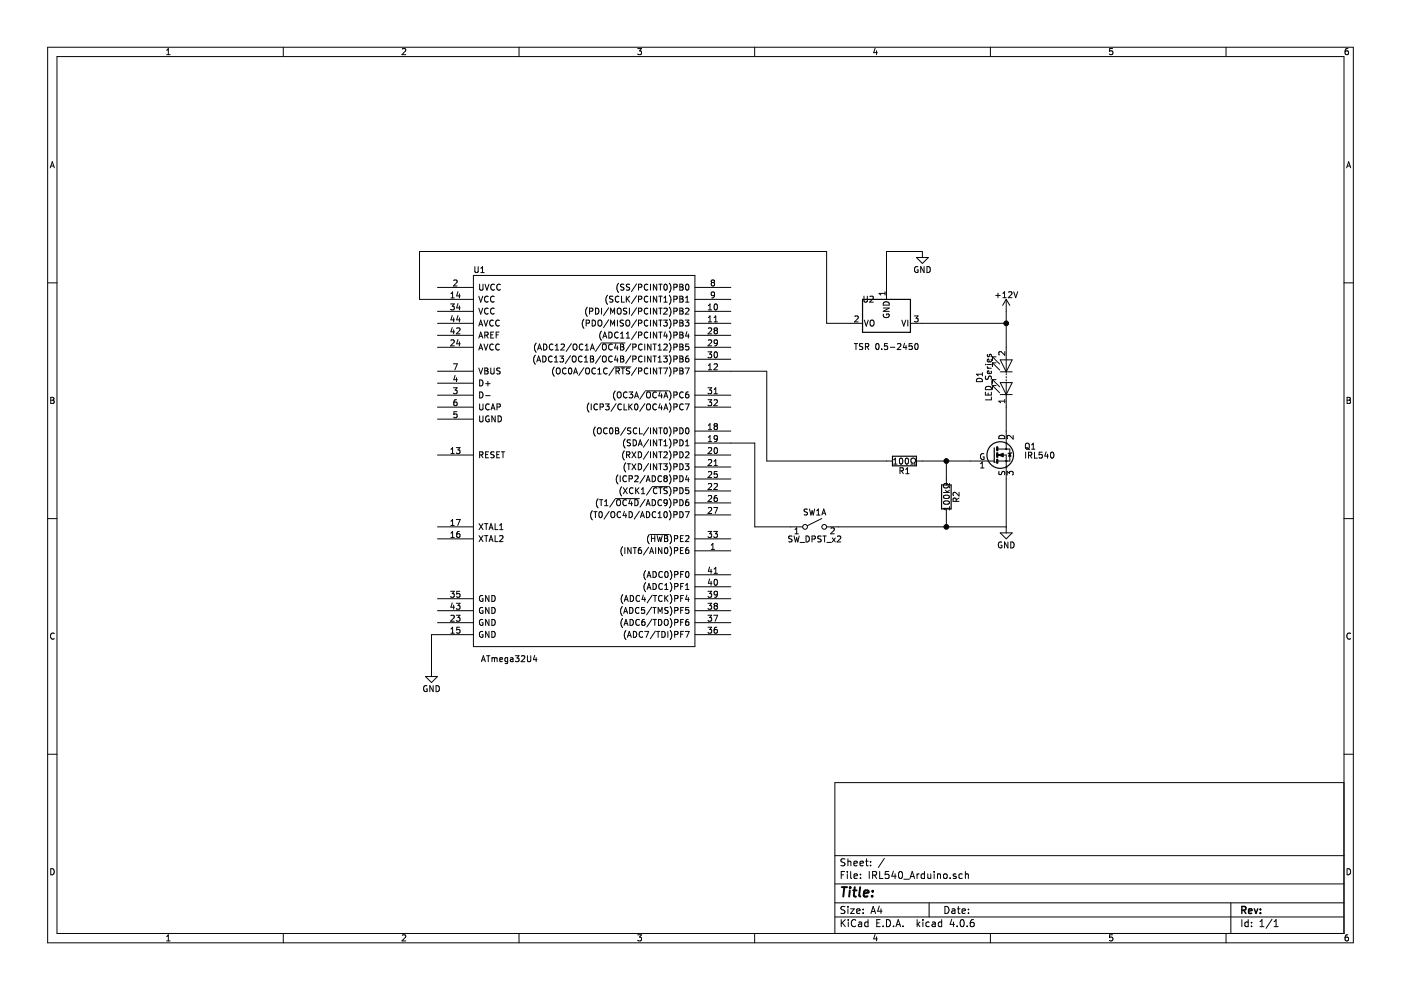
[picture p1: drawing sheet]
EESchema Schematic File Version 2
LIBS:power
LIBS:device
LIBS:transistors
LIBS:conn
LIBS:linear
LIBS:regul
LIBS:74xx
LIBS:cmos4000
LIBS:adc-dac
LIBS:memory
LIBS:xilinx
LIBS:microcontrollers
LIBS:dsp
LIBS:microchip
LIBS:analog_switches
LIBS:motorola
LIBS:texas
LIBS:intel
LIBS:audio
LIBS:interface
LIBS:digital-audio
LIBS:philips
LIBS:display
LIBS:cypress
LIBS:siliconi
LIBS:opto
LIBS:atmel
LIBS:contrib
LIBS:valves
LIBS:switches
LIBS:IRL540_Arduino-cache
EELAYER 25 0
EELAYER END
$Descr A4 11693 8268
encoding utf-8
Sheet 1 1
Title ""
Date ""
Rev ""
Comp ""
Comment1 ""
Comment2 ""
Comment3 ""
Comment4 ""
$EndDescr
$Comp
L IRLB8721PBF Q1
U 1 1
P 8300 3800
F 0 "Q1" H 8550 3875 50  0000 L CNN
F 1 "IRL540" H 8550 3800 50  0000 L CNN
F 2 "TO_SOT_Packages_THT:TO-220_Horizontal" H 8550 3725 50  0001 L CIN
F 3 "https://www.vishay.com/docs/91300/91300.pdf" H 8300 3800 50  0001 L CNN
	1    8300 3800
	1    0    0    -1  
$EndComp
$Comp
L +12V #PWR3
U 1 1
P 8400 2600
F 0 "#PWR3" H 8400 2450 50  0001 C CNN
F 1 "+12V" H 8400 2740 50  0000 C CNN
F 2 "" H 8400 2600 50  0001 C CNN
F 3 "" H 8400 2600 50  0001 C CNN
	1    8400 2600
	1    0    0    -1  
$EndComp
$Comp
L GND #PWR4
U 1 1
P 8400 4400
F 0 "#PWR4" H 8400 4150 50  0001 C CNN
F 1 "GND" H 8400 4250 50  0000 C CNN
F 2 "" H 8400 4400 50  0001 C CNN
F 3 "" H 8400 4400 50  0001 C CNN
	1    8400 4400
	1    0    0    -1  
$EndComp
$Comp
L LED_Series D1
U 1 1
P 8400 3150
F 0 "D1" H 8400 3375 50  0000 C CNN
F 1 "LED_Series" H 8400 3300 50  0000 C CNN
F 2 "" H 8300 3150 50  0000 C CNN
F 3 "" H 8300 3150 50  0000 C CNN
	1    8400 3150
	0    -1   -1   0   
$EndComp
Wire Wire Line
	8400 3400 8400 3600
Wire Wire Line
	8400 4400 8400 4000
Wire Wire Line
	8400 2600 8400 2900
$Comp
L R R2
U 1 1
P 7900 4150
F 0 "R2" V 7980 4150 50  0000 C CNN
F 1 "100kΩ" V 7900 4150 50  0000 C CNN
F 2 "" V 7830 4150 50  0001 C CNN
F 3 "" H 7900 4150 50  0001 C CNN
	1    7900 4150
	1    0    0    -1  
$EndComp
$Comp
L R R1
U 1 1
P 7550 3850
F 0 "R1" V 7630 3850 50  0000 C CNN
F 1 "100Ω" V 7550 3850 50  0000 C CNN
F 2 "" V 7480 3850 50  0001 C CNN
F 3 "" H 7550 3850 50  0001 C CNN
	1    7550 3850
	0    1    1    0   
$EndComp
$Comp
L NCP1117-5.0_SOT223 U2
U 1 1
P 7400 2700
F 0 "U2" H 7550 2504 50  0000 C CNN
F 1 "TSR 0.5-2450" H 7400 2900 50  0000 C CNN
F 2 "" H 7400 2700 50  0001 C CNN
F 3 "https://www.tracopower.com/products/tsr05.pdf" H 7400 2700 50  0001 C CNN
	1    7400 2700
	-1   0    0    1   
$EndComp
Wire Wire Line
	7900 4400 7900 4300
Connection ~ 7900 4400
Wire Wire Line
	7700 2700 8400 2700
Connection ~ 8400 2700
Wire Wire Line
	8100 3850 7700 3850
Wire Wire Line
	7900 4000 7900 3850
Connection ~ 7900 3850
Wire Wire Line
	7000 4400 8400 4400
$Comp
L ATmega32U4 U1
U 1 1
P 4900 3950
F 0 "U1" H 4000 5650 50  0000 C CNN
F 1 "ATmega32U4" H 4250 2400 50  0000 C CNN
F 2 "Arduino Shields:Arduino_Pro_Micro" H 6100 5050 50  0001 C CNN
F 3 "" H 6100 5050 50  0001 C CNN
	1    4900 3950
	1    0    0    -1  
$EndComp
$Comp
L SW_DPST_x2 SW1
U 1 1
P 6800 4400
F 0 "SW1" H 6800 4525 50  0000 C CNN
F 1 "SW_DPST_x2" H 6800 4300 50  0000 C CNN
F 2 "" H 6800 4400 50  0001 C CNN
F 3 "" H 6800 4400 50  0001 C CNN
	1    6800 4400
	1    0    0    -1  
$EndComp
Wire Wire Line
	7400 3850 6400 3850
Wire Wire Line
	6400 3850 6400 3100
Wire Wire Line
	6400 3100 6100 3100
$Comp
L GND #PWR1
U 1 1
P 3600 5600
F 0 "#PWR1" H 3600 5350 50  0001 C CNN
F 1 "GND" H 3600 5450 50  0000 C CNN
F 2 "" H 3600 5600 50  0001 C CNN
F 3 "" H 3600 5600 50  0001 C CNN
	1    3600 5600
	1    0    0    -1  
$EndComp
$Comp
L GND #PWR2
U 1 1
P 7700 2100
F 0 "#PWR2" H 7700 1850 50  0001 C CNN
F 1 "GND" H 7700 1950 50  0000 C CNN
F 2 "" H 7700 2100 50  0001 C CNN
F 3 "" H 7700 2100 50  0001 C CNN
	1    7700 2100
	1    0    0    -1  
$EndComp
Wire Wire Line
	3650 2500 3500 2500
Wire Wire Line
	3500 2500 3500 2100
Wire Wire Line
	3500 2100 6900 2100
Wire Wire Line
	6900 2100 6900 2700
Wire Wire Line
	6900 2700 7100 2700
Wire Wire Line
	7700 2100 7400 2100
Wire Wire Line
	7400 2100 7400 2400
Wire Wire Line
	3650 5300 3600 5300
Wire Wire Line
	3600 5300 3600 5600
Wire Wire Line
	6100 3700 6300 3700
Wire Wire Line
	6300 3700 6300 4400
Wire Wire Line
	6300 4400 6600 4400
$EndSCHEMATC
